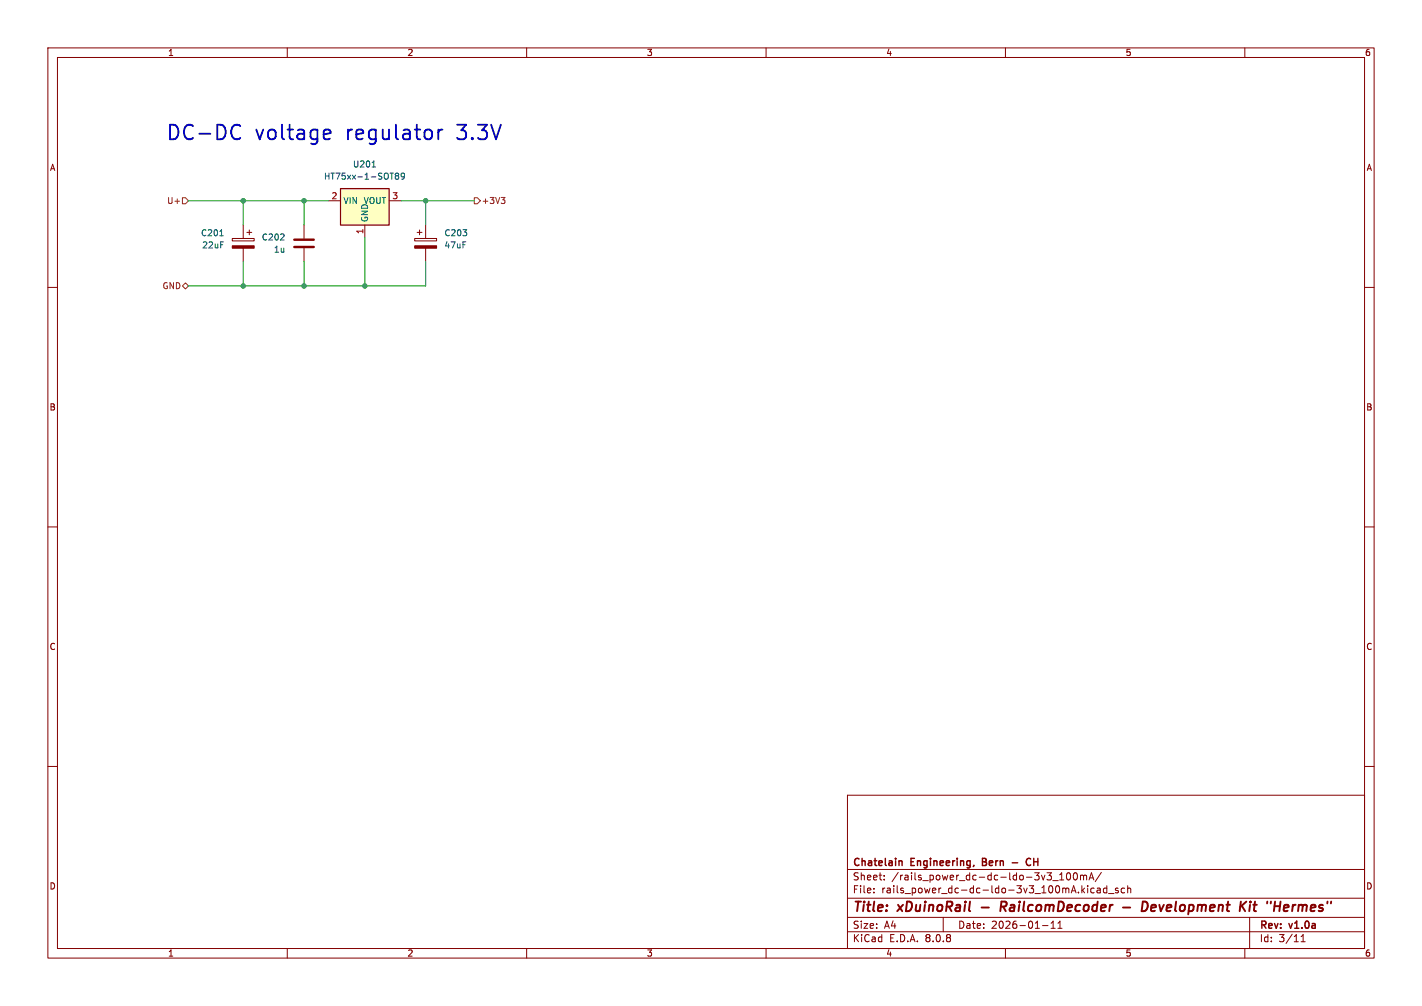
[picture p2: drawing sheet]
<svg xmlns="http://www.w3.org/2000/svg" width="297mm" height="210mm" viewBox="0 0 297 210" stroke-linecap="round" stroke-linejoin="round" font-family="sans-serif">
<g fill="none" stroke="#840000" stroke-width=".21">
<path d="M10 10h277v190h-277zM12 12h273v186h-273zM60 10v2M110 10v2M160 10v2M210 10v2M260 10v2M48.5 49.8h4.6v.5h-4.6zM50.8 47v2.8M50.8 51.8v2.8M51.6 48.5h1M52.1 48v1"/>
<path d="M63.5 47v2.8M63.5 51.8v2.8M86.6 49.8h4.6v.5h-4.6zM87.1 48.5h1M87.6 48v1M88.9 47v2.8M88.9 51.8v2.8M10 60h2M285 60h2M10 110h2M285 110h2M10 160h2"/>
<path d="M177 166h108v32h-108zM285 160h2M60 198v2M110 198v2M160 198v2M177 194.5h108M177 191.5h108M177 187.5h108M177 181.5h108M182.5 186.3v.1M182.5 185.5v.1M184.7 183.6v.1"/>
<path d="M184.7 182.8v.1M197 191.5v3M210 198v2M217.7 193.2h1.2M219.5 193.8h.9M219.5 192.7l.5-.4v1.5M219.9 183.8h1.1M221 193.8h.8M221 192.7l.4-.4v1.5M221.3 183.7h.9M221.3 182.6l.4-.4v1.5M222.9 182.3l.2-.1a.8 .8 0 0 1 .5 .7 .8 .8 0 0 1-.5 .8l-.2-.1-.2-.5z"/>
<path d="M224.3 182.3l.2-.1a.8 .8 0 0 1 .6 .7 .8 .8 0 0 1-.6 .8l-.2-.1-.1-.5zM225.7 182.7v1M225.7 182.8l.4-.1 .2 .2M226.3 182.9l.2-.2 .4 .1 .1 .9M226.3 182.9v.8M227.2 184.9v.1M227.2 185.4v1M227.5 183.7l.5-1.5 .5 1.5M227.6 183.3h.7M228.5 185.5l-.4-.1-.3 .3 .2 .6h.5M229.2 185.5h.5l.1 .9M229.8 185.8h-.5l-.2 .2 .2 .4 .5-.1"/>
<path d="M230 182.1l-1.3 2M231.2 185.5l-.5-.1-.2 .3 .1 .6h.6M231.2 184.9v1.5M231.5 186.5h1.2M233.5 185.5l-.3-.1-.2 .2v.2l.5 .2v.3h-.5M234.9 185.5l-.4-.1-.3 .3 .1 .6h.6M235.5 185.5l.2-.1 .4 .1 .1 .9M235.5 184.9v1.5M260 198v2M261 191.5v6.5M271.7 196.6h.9M271.7 195.5l.5-.4v1.5"/>
</g>
<g fill="none" stroke="#840000" stroke-width=".4">
<path d="M205 189.4h1.5M209.5 189.3l.6 .9M209.9 188.2h-.7l-.3 2M210 189.2l-1 .1M234.5 189.4h1.6M238.4 190.2l.3-2a.96 .96 0 0 1 1 .6 .96 .96 0 0 1-.3 1.1l-.5 .3M241.2 188.9l-.6 .1-.2 .9 .2 .3h.4M241.4 189.4l-1 .1M261.1 188.9l-.2 1.3M261.2 188.2l-.1 .2M261.8 188.9h.7M262.1 188.2l-.2 1.7 .1 .2 .3 .1"/>
<path d="M269.1 189h-.8l-.2 .9 .2 .3 .6-.1M269.1 189.4l-1 .1"/>
</g>
<path d="M188 179.7l.4 .2v.8M205.2 179.9h.5M205.7 179.2h-.5v1.5h.6M215.3 179.3a.71 .71 0 0 0-1 .5 .71 .71 0 0 0 .7 .9l.3-.2M211.4 180.1h1.2" fill="none" stroke="#840000" stroke-width=".3"/>
<g fill="#840000" stroke="#840000" stroke-width=".21">
<path d="M86.6 51.3h4.6v.5h-4.6z"/>
<path d="M48.5 51.3h4.6v.5h-4.6z"/>
</g>
<path d="M45.9 49.2h.7" fill="none" stroke="#006464" stroke-width=".21"/>
<path d="M61.5 51.6h4M61.5 50h4" fill="none" stroke="#840000" stroke-width=".51"/>
<path d="M71.1 39.4h10.2v7.6h-10.2z" fill="#ffffc2"/>
<path d="M71.1 39.4h10.2v7.6h-10.2z" fill="none" stroke="#840000" stroke-width=".25"/>
<path d="M68.6 41.9h2.5M76.2 47v2.5M81.3 41.9h2.5" fill="none" stroke="#840000" stroke-width=".21"/>
<path d="M77.7 34.9h.7M81.5 36.1h.7M82.8 36.7l-.3-.3 .3-.3h.2l.3 .3-.3 .3M82.8 36.7l-.3 .2 .1 .4 .2 .1 .4-.1 .1-.1v-.3l-.3-.2M82.8 36.7h.2M84.5 36.7l-.3 .2h-.3l-.1-.6 .4-.2 .3 .3-.1 .7-.2 .2-.3 .1" fill="none" stroke="#006464" stroke-width=".21"/>
<path d="M38.1 59.7l.6-.6 .7 .6-.7 .6zM38.1 41.3h.6l.7 .6-.7 .6h-.6zM99.1 41.3h.6l.6 .6-.6 .6h-.6zM104.7 41.2h.8l-.5 .5M105.2 41.7l.3 .2v.3l-.3 .3" fill="none" stroke="#725600" stroke-width=".21"/>
<path d="M49.3 26l.9 .3M50.2 28.8l-.9 .3M68 27l.9 .2 .2 .6-1.5 .3M68.9 28.9l-.9 .2M91.5 27v2.1M92.4 27a.78 .78 0 0 0-.9 .6" fill="none" stroke="#0000c2" stroke-width=".38"/>
<path d="M39.4 41.9h29.2M50.8 41.9v5.1M50.8 54.6v5.1M63.5 41.9v5.1M63.5 54.6v5.1M76.2 49.5v10.2M83.8 41.9h15.3M88.9 41.9v5.1M88.9 54.6v5.1h-49.5" fill="none" stroke="#009600" stroke-width=".21"/>
<g fill="#009600" stroke="#009600" stroke-width=".21">
<circle cx="50.8" cy="59.7" r=".46"/>
<circle cx="76.2" cy="59.7" r=".46"/>
<circle cx="63.5" cy="41.9" r=".46"/>
<circle cx="63.5" cy="59.7" r=".46"/>
<circle cx="50.8" cy="41.9" r=".46"/>
<circle cx="88.9" cy="41.9" r=".46"/>
</g>
<g font-size="4.2" fill="#0000c2">
<text x="34.5" y="29.8">DC-DC</text>
<text x="53.4" y="29.8">voltage</text>
<text x="72.8" y="29.8">regulator</text>
<text x="96.4" y="29.8">3.3V</text>
</g>
<g font-size="2.8" fill="#840000">
<text x="178" y="190.9">Title:</text>
<text x="187.7" y="190.9">xDuinoRail</text>
<text x="210.6" y="190.9">RailcomDecoder</text>
<text x="236.9" y="190.9">-</text>
<text x="241.7" y="190.9">Development</text>
<text x="263" y="190.9">Kit</text>
<text x="269.4" y="190.9">&quot;Hermes&quot;</text>
</g>
<g font-size="2.1" fill="#840000">
<text x="178" y="184">Sheet:</text>
<text x="178" y="181.2">Chatelain</text>
<text x="186.2" y="184">/rails_power_dc-dc-ldo-3v3_100mA/</text>
<text x="190.3" y="181.2">Engineering,</text>
<text x="205.8" y="181.2">Bern</text>
<text x="216.3" y="181.2">CH</text>
<text x="178" y="186.7">File:</text>
<text x="184.1" y="186.7">rails_power_dc-dc-ldo-3v3_100mA.kicad_sch</text>
<text x="178" y="196.9">KiCad</text>
<text x="178" y="194.1">Size:</text>
<text x="184.7" y="194.1">A4</text>
<text x="185.7" y="196.9">E.D.A.</text>
<text x="193.3" y="196.9">8.0.8</text>
<text x="200" y="194.1">Date:</text>
<text x="207" y="194.1">2026-01-11</text>
<text x="263" y="194.3">Rev:</text>
<text x="263" y="196.9">Id:</text>
<text x="267.1" y="196.9">3/11</text>
<text x="269.4" y="194.3">v1.0a</text>
</g>
<g font-size="1.8" fill="#840000">
<text x="35" y="11.9">1</text>
<text x="85" y="11.9">2</text>
<text x="135" y="11.9">3</text>
<text x="185" y="11.9">4</text>
<text x="235" y="11.9">5</text>
<text x="285" y="11.9">6</text>
<text x="10.3" y="35.9">A</text>
<text x="285.3" y="35.9">A</text>
<text x="10.3" y="85.9">B</text>
<text x="285.3" y="85.9">B</text>
<text x="10.3" y="135.9">C</text>
<text x="285.3" y="135.9">C</text>
<text x="10.3" y="185.9">D</text>
<text x="285.3" y="185.9">D</text>
<text x="35" y="199.9">1</text>
<text x="85" y="199.9">2</text>
<text x="135" y="199.9">3</text>
<text x="185" y="199.9">4</text>
<text x="235" y="199.9">5</text>
<text x="285" y="199.9">6</text>
</g>
<g font-size="1.8" fill="#006464">
<text x="73.6" y="35.2">U201</text>
<text x="67.6" y="37.7">HT75xx-1-SOT89</text>
<text x="71.6" y="42.8">VIN</text>
<text x="75.9" y="42.8">VOUT</text>
<text x="77.1" y="46.5" transform="rotate(-90 77.1 46.5)">GND</text>
<text x="41.9" y="49.5">C201</text>
<text x="42.1" y="52">22uF</text>
<text x="54.6" y="50.4">C202</text>
<text x="57.1" y="52.9">1u</text>
<text x="92.7" y="49.5">C203</text>
<text x="92.7" y="52">47uF</text>
</g>
<g font-size="1.8" fill="#a90000">
<text x="69.1" y="41.7">2</text>
<text x="81.8" y="41.7">3</text>
<text x="75.9" y="49" transform="rotate(-90 75.9 49)">1</text>
</g>
<g font-size="1.8" fill="#725600">
<text x="34.8" y="42.8">U+</text>
<text x="100.5" y="42.8">+3V3</text>
<text x="33.8" y="60.6">GND</text>
</g>
</svg>
